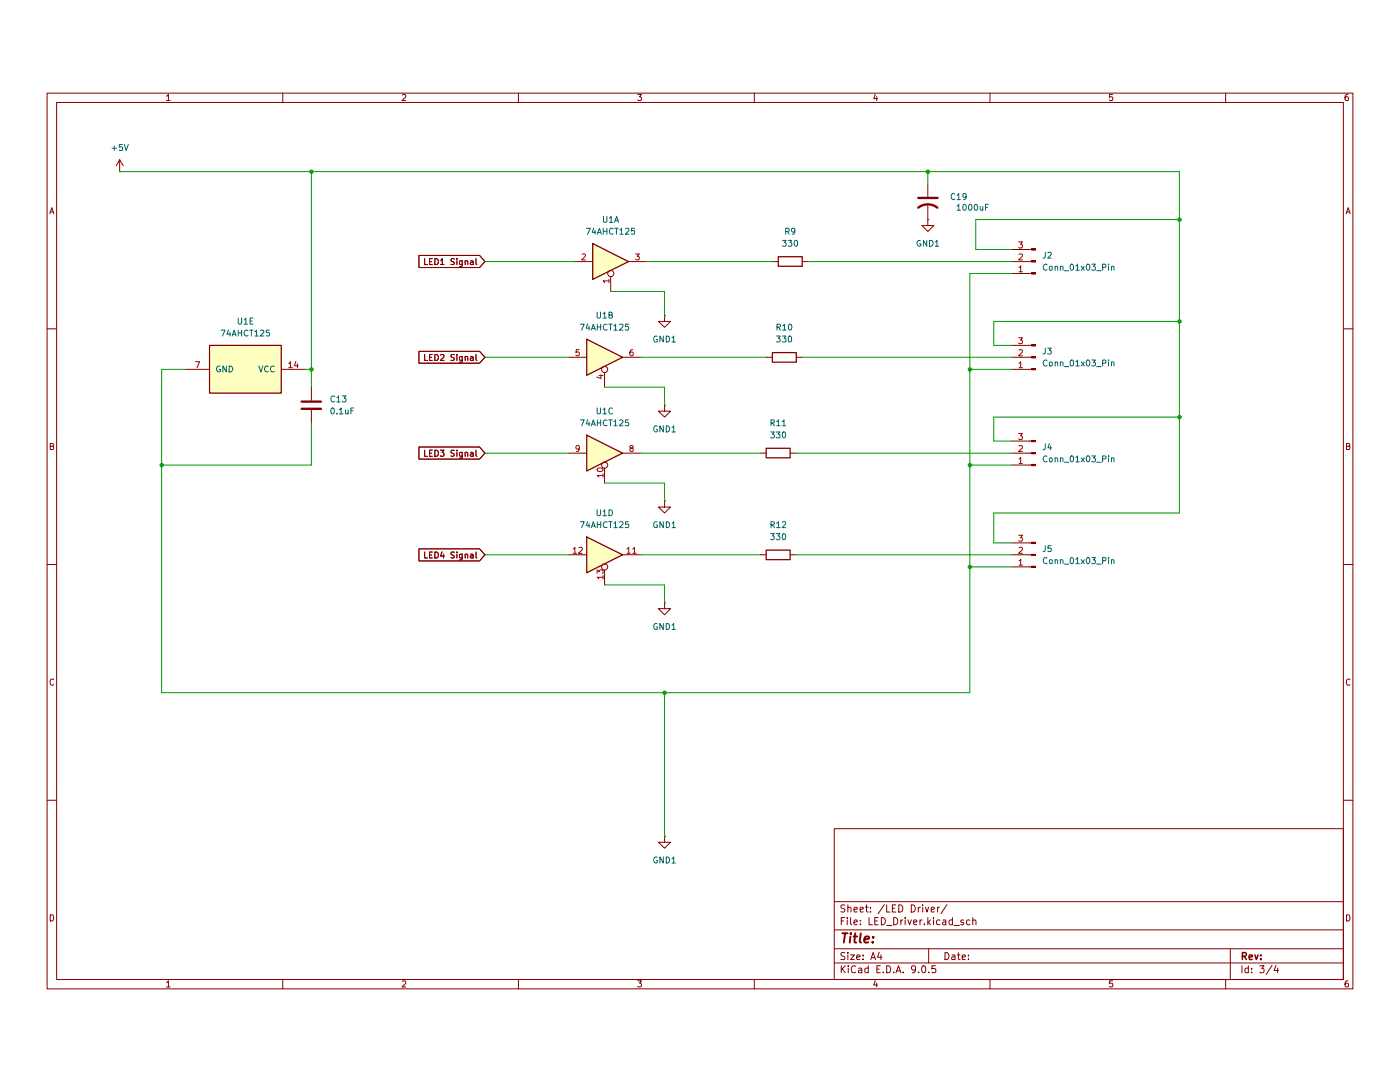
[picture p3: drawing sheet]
(kicad_sch
 (version 20250114)
 (generator "eeschema")
 (generator_version "9.0")
 (paper "A4")
 (lib_symbols
  (symbol "74xx:74AHCT125"
   (pin_names
    (offset 1.016)) (exclude_from_sim no) (in_bom yes) (on_board yes)
   (property "Reference" "U" (at 0 1.27 0) (effects (font (size 1.27 1.27))))
   (property "Value" "74AHCT125" (at 0 -1.27 0) (effects (font (size 1.27 1.27))))
   (property "Footprint" "" (at 0 0 0) (effects (font (size 1.27 1.27)) (hide yes)))
   (property "Datasheet" "https://www.ti.com/lit/ds/symlink/sn74ahct125.pdf" (at 0 0 0) (effects (font (size 1.27 1.27)) (hide yes)))
   (property "Description" "Quadruple Bus Buffer Gates With 3-State Outputs" (at 0 0 0) (effects (font (size 1.27 1.27)) (hide yes)))
   (property "ki_locked" "" (at 0 0 0) (effects (font (size 1.27 1.27))))
   (symbol "74AHCT125_1_0"
    (polyline (pts (xy -3.81 3.81) (xy -3.81 -3.81) (xy 3.81 0) (xy -3.81 3.81)) (stroke (width 0.254) (type default)) (fill (type background)))
    (pin input line (at -7.62 0 0) (length 3.81) (name "~" (effects (font (size 1.27 1.27)))) (number "2" (effects (font (size 1.27 1.27)))))
    (pin input inverted (at 0 -6.35 90) (length 4.445) (name "~" (effects (font (size 1.27 1.27)))) (number "1" (effects (font (size 1.27 1.27)))))
    (pin tri_state line (at 7.62 0 180) (length 3.81) (name "~" (effects (font (size 1.27 1.27)))) (number "3" (effects (font (size 1.27 1.27))))))
   (symbol "74AHCT125_2_0"
    (polyline (pts (xy -3.81 3.81) (xy -3.81 -3.81) (xy 3.81 0) (xy -3.81 3.81)) (stroke (width 0.254) (type default)) (fill (type background)))
    (pin input line (at -7.62 0 0) (length 3.81) (name "~" (effects (font (size 1.27 1.27)))) (number "5" (effects (font (size 1.27 1.27)))))
    (pin input inverted (at 0 -6.35 90) (length 4.445) (name "~" (effects (font (size 1.27 1.27)))) (number "4" (effects (font (size 1.27 1.27)))))
    (pin tri_state line (at 7.62 0 180) (length 3.81) (name "~" (effects (font (size 1.27 1.27)))) (number "6" (effects (font (size 1.27 1.27))))))
   (symbol "74AHCT125_3_0"
    (polyline (pts (xy -3.81 3.81) (xy -3.81 -3.81) (xy 3.81 0) (xy -3.81 3.81)) (stroke (width 0.254) (type default)) (fill (type background)))
    (pin input line (at -7.62 0 0) (length 3.81) (name "~" (effects (font (size 1.27 1.27)))) (number "9" (effects (font (size 1.27 1.27)))))
    (pin input inverted (at 0 -6.35 90) (length 4.445) (name "~" (effects (font (size 1.27 1.27)))) (number "10" (effects (font (size 1.27 1.27)))))
    (pin tri_state line (at 7.62 0 180) (length 3.81) (name "~" (effects (font (size 1.27 1.27)))) (number "8" (effects (font (size 1.27 1.27))))))
   (symbol "74AHCT125_4_0"
    (polyline (pts (xy -3.81 3.81) (xy -3.81 -3.81) (xy 3.81 0) (xy -3.81 3.81)) (stroke (width 0.254) (type default)) (fill (type background)))
    (pin input line (at -7.62 0 0) (length 3.81) (name "~" (effects (font (size 1.27 1.27)))) (number "12" (effects (font (size 1.27 1.27)))))
    (pin input inverted (at 0 -6.35 90) (length 4.445) (name "~" (effects (font (size 1.27 1.27)))) (number "13" (effects (font (size 1.27 1.27)))))
    (pin tri_state line (at 7.62 0 180) (length 3.81) (name "~" (effects (font (size 1.27 1.27)))) (number "11" (effects (font (size 1.27 1.27))))))
   (symbol "74AHCT125_5_0"
    (pin power_in line (at 0 12.7 270) (length 5.08) (name "VCC" (effects (font (size 1.27 1.27)))) (number "14" (effects (font (size 1.27 1.27)))))
    (pin power_in line (at 0 -12.7 90) (length 5.08) (name "GND" (effects (font (size 1.27 1.27)))) (number "7" (effects (font (size 1.27 1.27))))))
   (symbol "74AHCT125_5_1"
    (rectangle (start -5.08 7.62) (end 5.08 -7.62) (stroke (width 0.254) (type default)) (fill (type background))))
   (embedded_fonts no))
  (symbol "Connector:Conn_01x03_Pin"
   (pin_names
    (offset 1.016) (hide yes)) (exclude_from_sim no) (in_bom yes) (on_board yes)
   (property "Reference" "J" (at 0 5.08 0) (effects (font (size 1.27 1.27))))
   (property "Value" "Conn_01x03_Pin" (at 0 -5.08 0) (effects (font (size 1.27 1.27))))
   (property "Footprint" "" (at 0 0 0) (effects (font (size 1.27 1.27)) (hide yes)))
   (property "Datasheet" "~" (at 0 0 0) (effects (font (size 1.27 1.27)) (hide yes)))
   (property "Description" "Generic connector, single row, 01x03, script generated" (at 0 0 0) (effects (font (size 1.27 1.27)) (hide yes)))
   (property "ki_locked" "" (at 0 0 0) (effects (font (size 1.27 1.27))))
   (symbol "Conn_01x03_Pin_1_1"
    (rectangle (start 0.8636 2.667) (end 0 2.413) (stroke (width 0.1524) (type default)) (fill (type outline)))
    (rectangle (start 0.8636 0.127) (end 0 -0.127) (stroke (width 0.1524) (type default)) (fill (type outline)))
    (rectangle (start 0.8636 -2.413) (end 0 -2.667) (stroke (width 0.1524) (type default)) (fill (type outline)))
    (polyline (pts (xy 1.27 2.54) (xy 0.8636 2.54)) (stroke (width 0.1524) (type default)) (fill (type none)))
    (polyline (pts (xy 1.27 0) (xy 0.8636 0)) (stroke (width 0.1524) (type default)) (fill (type none)))
    (polyline (pts (xy 1.27 -2.54) (xy 0.8636 -2.54)) (stroke (width 0.1524) (type default)) (fill (type none)))
    (pin passive line (at 5.08 2.54 180) (length 3.81) (name "Pin_1" (effects (font (size 1.27 1.27)))) (number "1" (effects (font (size 1.27 1.27)))))
    (pin passive line (at 5.08 0 180) (length 3.81) (name "Pin_2" (effects (font (size 1.27 1.27)))) (number "2" (effects (font (size 1.27 1.27)))))
    (pin passive line (at 5.08 -2.54 180) (length 3.81) (name "Pin_3" (effects (font (size 1.27 1.27)))) (number "3" (effects (font (size 1.27 1.27))))))
   (embedded_fonts no))
  (symbol "Device:C"
   (pin_numbers (hide yes))
   (pin_names
    (offset 0.254)) (exclude_from_sim no) (in_bom yes) (on_board yes)
   (property "Reference" "C" (at 0.635 2.54 0) (effects (font (size 1.27 1.27)) (justify left)))
   (property "Value" "C" (at 0.635 -2.54 0) (effects (font (size 1.27 1.27)) (justify left)))
   (property "Footprint" "" (at 0.9652 -3.81 0) (effects (font (size 1.27 1.27)) (hide yes)))
   (property "Datasheet" "~" (at 0 0 0) (effects (font (size 1.27 1.27)) (hide yes)))
   (property "Description" "Unpolarized capacitor" (at 0 0 0) (effects (font (size 1.27 1.27)) (hide yes)))
   (symbol "C_0_1"
    (polyline (pts (xy -2.032 0.762) (xy 2.032 0.762)) (stroke (width 0.508) (type default)) (fill (type none)))
    (polyline (pts (xy -2.032 -0.762) (xy 2.032 -0.762)) (stroke (width 0.508) (type default)) (fill (type none))))
   (symbol "C_1_1"
    (pin passive line (at 0 3.81 270) (length 2.794) (name "~" (effects (font (size 1.27 1.27)))) (number "1" (effects (font (size 1.27 1.27)))))
    (pin passive line (at 0 -3.81 90) (length 2.794) (name "~" (effects (font (size 1.27 1.27)))) (number "2" (effects (font (size 1.27 1.27))))))
   (embedded_fonts no))
  (symbol "Device:C_US"
   (pin_numbers (hide yes))
   (pin_names
    (offset 0.254) (hide yes)) (exclude_from_sim no) (in_bom yes) (on_board yes)
   (property "Reference" "C" (at 0.635 2.54 0) (effects (font (size 1.27 1.27)) (justify left)))
   (property "Value" "C_US" (at 0.635 -2.54 0) (effects (font (size 1.27 1.27)) (justify left)))
   (property "Footprint" "" (at 0 0 0) (effects (font (size 1.27 1.27)) (hide yes)))
   (property "Datasheet" "" (at 0 0 0) (effects (font (size 1.27 1.27)) (hide yes)))
   (property "Description" "capacitor, US symbol" (at 0 0 0) (effects (font (size 1.27 1.27)) (hide yes)))
   (symbol "C_US_0_1"
    (polyline (pts (xy -2.032 0.762) (xy 2.032 0.762)) (stroke (width 0.508) (type default)) (fill (type none)))
    (arc (start -2.032 -1.27) (mid 0 -0.5572) (end 2.032 -1.27) (stroke (width 0.508) (type default)) (fill (type none))))
   (symbol "C_US_1_1"
    (pin passive line (at 0 3.81 270) (length 2.794) (name "~" (effects (font (size 1.27 1.27)))) (number "1" (effects (font (size 1.27 1.27)))))
    (pin passive line (at 0 -3.81 90) (length 3.302) (name "~" (effects (font (size 1.27 1.27)))) (number "2" (effects (font (size 1.27 1.27))))))
   (embedded_fonts no))
  (symbol "Device:R"
   (pin_numbers (hide yes))
   (pin_names
    (offset 0)) (exclude_from_sim no) (in_bom yes) (on_board yes)
   (property "Reference" "R" (at 2.032 0 90) (effects (font (size 1.27 1.27))))
   (property "Value" "R" (at 0 0 90) (effects (font (size 1.27 1.27))))
   (property "Footprint" "" (at -1.778 0 90) (effects (font (size 1.27 1.27)) (hide yes)))
   (property "Datasheet" "~" (at 0 0 0) (effects (font (size 1.27 1.27)) (hide yes)))
   (property "Description" "Resistor" (at 0 0 0) (effects (font (size 1.27 1.27)) (hide yes)))
   (symbol "R_0_1"
    (rectangle (start -1.016 -2.54) (end 1.016 2.54) (stroke (width 0.254) (type default)) (fill (type none))))
   (symbol "R_1_1"
    (pin passive line (at 0 3.81 270) (length 1.27) (name "~" (effects (font (size 1.27 1.27)))) (number "1" (effects (font (size 1.27 1.27)))))
    (pin passive line (at 0 -3.81 90) (length 1.27) (name "~" (effects (font (size 1.27 1.27)))) (number "2" (effects (font (size 1.27 1.27))))))
   (embedded_fonts no))
  (symbol "power:+5V"
   (power)
   (pin_numbers (hide yes))
   (pin_names
    (offset 0) (hide yes)) (exclude_from_sim no) (in_bom yes) (on_board yes)
   (property "Reference" "#PWR" (at 0 -3.81 0) (effects (font (size 1.27 1.27)) (hide yes)))
   (property "Value" "+5V" (at 0 3.556 0) (effects (font (size 1.27 1.27))))
   (property "Footprint" "" (at 0 0 0) (effects (font (size 1.27 1.27)) (hide yes)))
   (property "Datasheet" "" (at 0 0 0) (effects (font (size 1.27 1.27)) (hide yes)))
   (property "Description" "Power symbol creates a global label with name \"+5V\"" (at 0 0 0) (effects (font (size 1.27 1.27)) (hide yes)))
   (symbol "+5V_0_1"
    (polyline (pts (xy -0.762 1.27) (xy 0 2.54)) (stroke (width 0) (type default)) (fill (type none)))
    (polyline (pts (xy 0 2.54) (xy 0.762 1.27)) (stroke (width 0) (type default)) (fill (type none)))
    (polyline (pts (xy 0 0) (xy 0 2.54)) (stroke (width 0) (type default)) (fill (type none))))
   (symbol "+5V_1_1"
    (pin power_in line (at 0 0 90) (length 0) (name "~" (effects (font (size 1.27 1.27)))) (number "1" (effects (font (size 1.27 1.27))))))
   (embedded_fonts no))
  (symbol "power:GND1"
   (power)
   (pin_numbers (hide yes))
   (pin_names
    (offset 0) (hide yes)) (exclude_from_sim no) (in_bom yes) (on_board yes)
   (property "Reference" "#PWR" (at 0 -6.35 0) (effects (font (size 1.27 1.27)) (hide yes)))
   (property "Value" "GND1" (at 0 -3.81 0) (effects (font (size 1.27 1.27))))
   (property "Footprint" "" (at 0 0 0) (effects (font (size 1.27 1.27)) (hide yes)))
   (property "Datasheet" "" (at 0 0 0) (effects (font (size 1.27 1.27)) (hide yes)))
   (property "Description" "Power symbol creates a global label with name \"GND1\" , ground" (at 0 0 0) (effects (font (size 1.27 1.27)) (hide yes)))
   (symbol "GND1_0_1"
    (polyline (pts (xy 0 0) (xy 0 -1.27) (xy 1.27 -1.27) (xy 0 -2.54) (xy -1.27 -1.27) (xy 0 -1.27)) (stroke (width 0) (type default)) (fill (type none))))
   (symbol "GND1_1_1"
    (pin power_in line (at 0 0 270) (length 0) (name "~" (effects (font (size 1.27 1.27)))) (number "1" (effects (font (size 1.27 1.27))))))
   (embedded_fonts no)))
 (junction
  (at 205.74 110.49)
  (diameter 0)
  (color 0 0 0 0))
 (junction
  (at 196.85 26.67)
  (diameter 0)
  (color 0 0 0 0))
 (junction
  (at 205.74 68.58)
  (diameter 0)
  (color 0 0 0 0))
 (junction
  (at 140.97 137.16)
  (diameter 0)
  (color 0 0 0 0))
 (junction
  (at 66.04 26.67)
  (diameter 0)
  (color 0 0 0 0))
 (junction
  (at 250.19 58.42)
  (diameter 0)
  (color 0 0 0 0))
 (junction
  (at 205.74 88.9)
  (diameter 0)
  (color 0 0 0 0))
 (junction
  (at 34.29 88.9)
  (diameter 0)
  (color 0 0 0 0))
 (junction
  (at 250.19 36.83)
  (diameter 0)
  (color 0 0 0 0))
 (junction
  (at 66.04 68.58)
  (diameter 0)
  (color 0 0 0 0))
 (junction
  (at 250.19 78.74)
  (diameter 0)
  (color 0 0 0 0))
 (wire
  (pts (xy 205.74 110.49) (xy 205.74 137.16))
  (stroke (width 0) (type default)))
 (wire
  (pts (xy 128.27 92.71) (xy 140.97 92.71))
  (stroke (width 0) (type default)))
 (wire
  (pts (xy 66.04 68.58) (xy 66.04 72.39))
  (stroke (width 0) (type default)))
 (wire
  (pts (xy 140.97 114.3) (xy 140.97 118.11))
  (stroke (width 0) (type default)))
 (wire
  (pts (xy 196.85 26.67) (xy 196.85 29.21))
  (stroke (width 0) (type default)))
 (wire
  (pts (xy 140.97 72.39) (xy 140.97 76.2))
  (stroke (width 0) (type default)))
 (wire
  (pts (xy 120.65 86.36) (xy 102.87 86.36))
  (stroke (width 0) (type default)))
 (wire
  (pts (xy 140.97 137.16) (xy 205.74 137.16))
  (stroke (width 0) (type default)))
 (wire
  (pts (xy 34.29 68.58) (xy 39.37 68.58))
  (stroke (width 0) (type default)))
 (wire
  (pts (xy 214.63 110.49) (xy 205.74 110.49))
  (stroke (width 0) (type default)))
 (wire
  (pts (xy 102.87 45.72) (xy 121.92 45.72))
  (stroke (width 0) (type default)))
 (wire
  (pts (xy 250.19 26.67) (xy 250.19 36.83))
  (stroke (width 0) (type default)))
 (wire
  (pts (xy 207.01 36.83) (xy 250.19 36.83))
  (stroke (width 0) (type default)))
 (wire
  (pts (xy 205.74 68.58) (xy 205.74 88.9))
  (stroke (width 0) (type default)))
 (wire
  (pts (xy 214.63 63.5) (xy 210.82 63.5))
  (stroke (width 0) (type default)))
 (wire
  (pts (xy 207.01 43.18) (xy 207.01 36.83))
  (stroke (width 0) (type default)))
 (wire
  (pts (xy 66.04 26.67) (xy 66.04 68.58))
  (stroke (width 0) (type default)))
 (wire
  (pts (xy 210.82 99.06) (xy 250.19 99.06))
  (stroke (width 0) (type default)))
 (wire
  (pts (xy 210.82 63.5) (xy 210.82 58.42))
  (stroke (width 0) (type default)))
 (wire
  (pts (xy 250.19 58.42) (xy 250.19 36.83))
  (stroke (width 0) (type default)))
 (wire
  (pts (xy 140.97 92.71) (xy 140.97 96.52))
  (stroke (width 0) (type default)))
 (wire
  (pts (xy 66.04 26.67) (xy 25.4 26.67))
  (stroke (width 0) (type default)))
 (wire
  (pts (xy 128.27 114.3) (xy 140.97 114.3))
  (stroke (width 0) (type default)))
 (wire
  (pts (xy 250.19 58.42) (xy 250.19 78.74))
  (stroke (width 0) (type default)))
 (wire
  (pts (xy 66.04 26.67) (xy 196.85 26.67))
  (stroke (width 0) (type default)))
 (wire
  (pts (xy 128.27 72.39) (xy 140.97 72.39))
  (stroke (width 0) (type default)))
 (wire
  (pts (xy 66.04 80.01) (xy 66.04 88.9))
  (stroke (width 0) (type default)))
 (wire
  (pts (xy 34.29 68.58) (xy 34.29 88.9))
  (stroke (width 0) (type default)))
 (wire
  (pts (xy 210.82 105.41) (xy 210.82 99.06))
  (stroke (width 0) (type default)))
 (wire
  (pts (xy 250.19 99.06) (xy 250.19 78.74))
  (stroke (width 0) (type default)))
 (wire
  (pts (xy 64.77 68.58) (xy 66.04 68.58))
  (stroke (width 0) (type default)))
 (wire
  (pts (xy 210.82 58.42) (xy 250.19 58.42))
  (stroke (width 0) (type default)))
 (wire
  (pts (xy 102.87 66.04) (xy 120.65 66.04))
  (stroke (width 0) (type default)))
 (wire
  (pts (xy 196.85 26.67) (xy 250.19 26.67))
  (stroke (width 0) (type default)))
 (wire
  (pts (xy 135.89 86.36) (xy 161.29 86.36))
  (stroke (width 0) (type default)))
 (wire
  (pts (xy 102.87 107.95) (xy 120.65 107.95))
  (stroke (width 0) (type default)))
 (wire
  (pts (xy 170.18 66.04) (xy 214.63 66.04))
  (stroke (width 0) (type default)))
 (wire
  (pts (xy 205.74 88.9) (xy 205.74 110.49))
  (stroke (width 0) (type default)))
 (wire
  (pts (xy 210.82 78.74) (xy 250.19 78.74))
  (stroke (width 0) (type default)))
 (wire
  (pts (xy 140.97 52.07) (xy 140.97 57.15))
  (stroke (width 0) (type default)))
 (wire
  (pts (xy 140.97 137.16) (xy 34.29 137.16))
  (stroke (width 0) (type default)))
 (wire
  (pts (xy 135.89 66.04) (xy 162.56 66.04))
  (stroke (width 0) (type default)))
 (wire
  (pts (xy 214.63 105.41) (xy 210.82 105.41))
  (stroke (width 0) (type default)))
 (wire
  (pts (xy 205.74 48.26) (xy 205.74 68.58))
  (stroke (width 0) (type default)))
 (wire
  (pts (xy 66.04 88.9) (xy 34.29 88.9))
  (stroke (width 0) (type default)))
 (wire
  (pts (xy 135.89 107.95) (xy 161.29 107.95))
  (stroke (width 0) (type default)))
 (wire
  (pts (xy 34.29 88.9) (xy 34.29 137.16))
  (stroke (width 0) (type default)))
 (wire
  (pts (xy 214.63 83.82) (xy 210.82 83.82))
  (stroke (width 0) (type default)))
 (wire
  (pts (xy 168.91 86.36) (xy 214.63 86.36))
  (stroke (width 0) (type default)))
 (wire
  (pts (xy 214.63 43.18) (xy 207.01 43.18))
  (stroke (width 0) (type default)))
 (wire
  (pts (xy 137.16 45.72) (xy 163.83 45.72))
  (stroke (width 0) (type default)))
 (wire
  (pts (xy 171.45 45.72) (xy 214.63 45.72))
  (stroke (width 0) (type default)))
 (wire
  (pts (xy 214.63 88.9) (xy 205.74 88.9))
  (stroke (width 0) (type default)))
 (wire
  (pts (xy 168.91 107.95) (xy 214.63 107.95))
  (stroke (width 0) (type default)))
 (wire
  (pts (xy 214.63 48.26) (xy 205.74 48.26))
  (stroke (width 0) (type default)))
 (wire
  (pts (xy 129.54 52.07) (xy 140.97 52.07))
  (stroke (width 0) (type default)))
 (wire
  (pts (xy 210.82 83.82) (xy 210.82 78.74))
  (stroke (width 0) (type default)))
 (wire
  (pts (xy 214.63 68.58) (xy 205.74 68.58))
  (stroke (width 0) (type default)))
 (wire
  (pts (xy 140.97 137.16) (xy 140.97 167.64))
  (stroke (width 0) (type default)))
 (global_label "LED1 Signal"
  (shape input)
  (at 102.87 45.72 180)
  (fields_autoplaced yes)
  (effects (font (size 1.27 1.27)) (justify right))
  (property "Intersheetrefs" "${INTERSHEET_REFS}" (at 88.3341 45.72 0) (effects (font (size 1.27 1.27)) (justify right) (hide yes))))
 (global_label "LED3 Signal"
  (shape input)
  (at 102.87 86.36 180)
  (fields_autoplaced yes)
  (effects (font (size 1.27 1.27)) (justify right))
  (property "Intersheetrefs" "${INTERSHEET_REFS}" (at 88.3341 86.36 0) (effects (font (size 1.27 1.27)) (justify right) (hide yes))))
 (global_label "LED2 Signal"
  (shape input)
  (at 102.87 66.04 180)
  (fields_autoplaced yes)
  (effects (font (size 1.27 1.27)) (justify right))
  (property "Intersheetrefs" "${INTERSHEET_REFS}" (at 88.3341 66.04 0) (effects (font (size 1.27 1.27)) (justify right) (hide yes))))
 (global_label "LED4 Signal"
  (shape input)
  (at 102.87 107.95 180)
  (fields_autoplaced yes)
  (effects (font (size 1.27 1.27)) (justify right))
  (property "Intersheetrefs" "${INTERSHEET_REFS}" (at 88.3341 107.95 0) (effects (font (size 1.27 1.27)) (justify right) (hide yes))))
 (symbol
  (lib_id "74xx:74AHCT125")
  (at 129.54 45.72 0)
  (unit 1)
  (exclude_from_sim no)
  (in_bom yes)
  (on_board yes)
  (dnp no)
  (fields_autoplaced yes)
  (property "Reference" "U1" (at 129.54 36.83 0) (effects (font (size 1.27 1.27))))
  (property "Value" "74AHCT125" (at 129.54 39.37 0) (effects (font (size 1.27 1.27))))
  (property "Footprint" "Package_SO:SOIC-14_3.9x8.7mm_P1.27mm" (at 129.54 45.72 0) (effects (font (size 1.27 1.27)) (hide yes)))
  (property "Datasheet" "https://www.ti.com/lit/ds/symlink/sn74ahct125.pdf" (at 129.54 45.72 0) (effects (font (size 1.27 1.27)) (hide yes)))
  (property "Description" "Quadruple Bus Buffer Gates With 3-State Outputs" (at 129.54 45.72 0) (effects (font (size 1.27 1.27)) (hide yes)))
  (property "LCSC" "C2675672" (at 129.54 45.72 0) (effects (font (size 1.27 1.27)) (hide yes)))
  (property "MP" "SN74AHCT125NSR" (at 129.54 45.72 0) (effects (font (size 1.27 1.27)) (hide yes)))
  (pin "5")
  (pin "4")
  (pin "2")
  (pin "1")
  (pin "3")
  (pin "8")
  (pin "9")
  (pin "7")
  (pin "12")
  (pin "6")
  (pin "10")
  (pin "13")
  (pin "11")
  (pin "14"))
 (symbol
  (lib_id "power:GND1")
  (at 140.97 118.11 0)
  (unit 1)
  (exclude_from_sim no)
  (in_bom yes)
  (on_board yes)
  (dnp no)
  (fields_autoplaced yes)
  (property "Reference" "#PWR012" (at 140.97 124.46 0) (effects (font (size 1.27 1.27)) (hide yes)))
  (property "Value" "GND1" (at 140.97 123.19 0) (effects (font (size 1.27 1.27))))
  (property "Footprint" "" (at 140.97 118.11 0) (effects (font (size 1.27 1.27)) (hide yes)))
  (property "Datasheet" "" (at 140.97 118.11 0) (effects (font (size 1.27 1.27)) (hide yes)))
  (property "Description" "Power symbol creates a global label with name \"GND1\" , ground" (at 140.97 118.11 0) (effects (font (size 1.27 1.27)) (hide yes)))
  (pin "1"))
 (symbol
  (lib_id "Connector:Conn_01x03_Pin")
  (at 219.71 66.04 180)
  (unit 1)
  (exclude_from_sim no)
  (in_bom yes)
  (on_board yes)
  (dnp no)
  (fields_autoplaced yes)
  (property "Reference" "J3" (at 220.98 64.7699 0) (effects (font (size 1.27 1.27)) (justify right)))
  (property "Value" "Conn_01x03_Pin" (at 220.98 67.3099 0) (effects (font (size 1.27 1.27)) (justify right)))
  (property "Footprint" "Connector_JST:JST_XH_B3B-XH-AM_1x03_P2.50mm_Vertical" (at 219.71 66.04 0) (effects (font (size 1.27 1.27)) (hide yes)))
  (property "Datasheet" "~" (at 219.71 66.04 0) (effects (font (size 1.27 1.27)) (hide yes)))
  (property "Description" "Generic connector, single row, 01x03, script generated" (at 219.71 66.04 0) (effects (font (size 1.27 1.27)) (hide yes)))
  (property "LCSC" "" (at 219.71 66.04 0) (effects (font (size 1.27 1.27)) (hide yes)))
  (pin "2")
  (pin "1")
  (pin "3"))
 (symbol
  (lib_id "Device:R")
  (at 166.37 66.04 270)
  (unit 1)
  (exclude_from_sim no)
  (in_bom yes)
  (on_board yes)
  (dnp no)
  (fields_autoplaced yes)
  (property "Reference" "R10" (at 166.37 59.69 90) (effects (font (size 1.27 1.27))))
  (property "Value" "330" (at 166.37 62.23 90) (effects (font (size 1.27 1.27))))
  (property "Footprint" "Resistor_SMD:R_1206_3216Metric_Pad1.30x1.75mm_HandSolder" (at 166.37 64.262 90) (effects (font (size 1.27 1.27)) (hide yes)))
  (property "Datasheet" "~" (at 166.37 66.04 0) (effects (font (size 1.27 1.27)) (hide yes)))
  (property "Description" "Resistor" (at 166.37 66.04 0) (effects (font (size 1.27 1.27)) (hide yes)))
  (property "LCSC" "" (at 166.37 66.04 90) (effects (font (size 1.27 1.27)) (hide yes)))
  (pin "1")
  (pin "2"))
 (symbol
  (lib_id "74xx:74AHCT125")
  (at 52.07 68.58 270)
  (unit 5)
  (exclude_from_sim no)
  (in_bom yes)
  (on_board yes)
  (dnp no)
  (fields_autoplaced yes)
  (property "Reference" "U1" (at 52.07 58.42 90) (effects (font (size 1.27 1.27))))
  (property "Value" "74AHCT125" (at 52.07 60.96 90) (effects (font (size 1.27 1.27))))
  (property "Footprint" "Package_SO:SOIC-14_3.9x8.7mm_P1.27mm" (at 52.07 68.58 0) (effects (font (size 1.27 1.27)) (hide yes)))
  (property "Datasheet" "https://www.ti.com/lit/ds/symlink/sn74ahct125.pdf" (at 52.07 68.58 0) (effects (font (size 1.27 1.27)) (hide yes)))
  (property "Description" "Quadruple Bus Buffer Gates With 3-State Outputs" (at 52.07 68.58 0) (effects (font (size 1.27 1.27)) (hide yes)))
  (property "LCSC" "C2675672" (at 52.07 68.58 90) (effects (font (size 1.27 1.27)) (hide yes)))
  (property "MP" "SN74AHCT125NSR" (at 52.07 68.58 90) (effects (font (size 1.27 1.27)) (hide yes)))
  (pin "5")
  (pin "4")
  (pin "2")
  (pin "1")
  (pin "3")
  (pin "8")
  (pin "9")
  (pin "7")
  (pin "12")
  (pin "6")
  (pin "10")
  (pin "13")
  (pin "11")
  (pin "14"))
 (symbol
  (lib_id "Connector:Conn_01x03_Pin")
  (at 219.71 86.36 180)
  (unit 1)
  (exclude_from_sim no)
  (in_bom yes)
  (on_board yes)
  (dnp no)
  (fields_autoplaced yes)
  (property "Reference" "J4" (at 220.98 85.0899 0) (effects (font (size 1.27 1.27)) (justify right)))
  (property "Value" "Conn_01x03_Pin" (at 220.98 87.6299 0) (effects (font (size 1.27 1.27)) (justify right)))
  (property "Footprint" "Connector_JST:JST_XH_B3B-XH-AM_1x03_P2.50mm_Vertical" (at 219.71 86.36 0) (effects (font (size 1.27 1.27)) (hide yes)))
  (property "Datasheet" "~" (at 219.71 86.36 0) (effects (font (size 1.27 1.27)) (hide yes)))
  (property "Description" "Generic connector, single row, 01x03, script generated" (at 219.71 86.36 0) (effects (font (size 1.27 1.27)) (hide yes)))
  (property "LCSC" "" (at 219.71 86.36 0) (effects (font (size 1.27 1.27)) (hide yes)))
  (pin "2")
  (pin "1")
  (pin "3"))
 (symbol
  (lib_id "Connector:Conn_01x03_Pin")
  (at 219.71 45.72 180)
  (unit 1)
  (exclude_from_sim no)
  (in_bom yes)
  (on_board yes)
  (dnp no)
  (fields_autoplaced yes)
  (property "Reference" "J2" (at 220.98 44.4499 0) (effects (font (size 1.27 1.27)) (justify right)))
  (property "Value" "Conn_01x03_Pin" (at 220.98 46.9899 0) (effects (font (size 1.27 1.27)) (justify right)))
  (property "Footprint" "Connector_JST:JST_XH_B3B-XH-AM_1x03_P2.50mm_Vertical" (at 219.71 45.72 0) (effects (font (size 1.27 1.27)) (hide yes)))
  (property "Datasheet" "~" (at 219.71 45.72 0) (effects (font (size 1.27 1.27)) (hide yes)))
  (property "Description" "Generic connector, single row, 01x03, script generated" (at 219.71 45.72 0) (effects (font (size 1.27 1.27)) (hide yes)))
  (property "LCSC" "" (at 219.71 45.72 0) (effects (font (size 1.27 1.27)) (hide yes)))
  (pin "2")
  (pin "1")
  (pin "3"))
 (symbol
  (lib_id "power:+5V")
  (at 25.4 26.67 0)
  (unit 1)
  (exclude_from_sim no)
  (in_bom yes)
  (on_board yes)
  (dnp no)
  (fields_autoplaced yes)
  (property "Reference" "#PWR018" (at 25.4 30.48 0) (effects (font (size 1.27 1.27)) (hide yes)))
  (property "Value" "+5V" (at 25.4 21.59 0) (effects (font (size 1.27 1.27))))
  (property "Footprint" "" (at 25.4 26.67 0) (effects (font (size 1.27 1.27)) (hide yes)))
  (property "Datasheet" "" (at 25.4 26.67 0) (effects (font (size 1.27 1.27)) (hide yes)))
  (property "Description" "Power symbol creates a global label with name \"+5V\"" (at 25.4 26.67 0) (effects (font (size 1.27 1.27)) (hide yes)))
  (pin "1"))
 (symbol
  (lib_id "74xx:74AHCT125")
  (at 128.27 86.36 0)
  (unit 3)
  (exclude_from_sim no)
  (in_bom yes)
  (on_board yes)
  (dnp no)
  (fields_autoplaced yes)
  (property "Reference" "U1" (at 128.27 77.47 0) (effects (font (size 1.27 1.27))))
  (property "Value" "74AHCT125" (at 128.27 80.01 0) (effects (font (size 1.27 1.27))))
  (property "Footprint" "Package_SO:SOIC-14_3.9x8.7mm_P1.27mm" (at 128.27 86.36 0) (effects (font (size 1.27 1.27)) (hide yes)))
  (property "Datasheet" "https://www.ti.com/lit/ds/symlink/sn74ahct125.pdf" (at 128.27 86.36 0) (effects (font (size 1.27 1.27)) (hide yes)))
  (property "Description" "Quadruple Bus Buffer Gates With 3-State Outputs" (at 128.27 86.36 0) (effects (font (size 1.27 1.27)) (hide yes)))
  (property "LCSC" "C2675672" (at 128.27 86.36 0) (effects (font (size 1.27 1.27)) (hide yes)))
  (property "MP" "SN74AHCT125NSR" (at 128.27 86.36 0) (effects (font (size 1.27 1.27)) (hide yes)))
  (pin "5")
  (pin "4")
  (pin "2")
  (pin "1")
  (pin "3")
  (pin "8")
  (pin "9")
  (pin "7")
  (pin "12")
  (pin "6")
  (pin "10")
  (pin "13")
  (pin "11")
  (pin "14"))
 (symbol
  (lib_id "Device:R")
  (at 167.64 45.72 270)
  (unit 1)
  (exclude_from_sim no)
  (in_bom yes)
  (on_board yes)
  (dnp no)
  (fields_autoplaced yes)
  (property "Reference" "R9" (at 167.64 39.37 90) (effects (font (size 1.27 1.27))))
  (property "Value" "330" (at 167.64 41.91 90) (effects (font (size 1.27 1.27))))
  (property "Footprint" "Resistor_SMD:R_1206_3216Metric_Pad1.30x1.75mm_HandSolder" (at 167.64 43.942 90) (effects (font (size 1.27 1.27)) (hide yes)))
  (property "Datasheet" "~" (at 167.64 45.72 0) (effects (font (size 1.27 1.27)) (hide yes)))
  (property "Description" "Resistor" (at 167.64 45.72 0) (effects (font (size 1.27 1.27)) (hide yes)))
  (property "LCSC" "" (at 167.64 45.72 90) (effects (font (size 1.27 1.27)) (hide yes)))
  (pin "1")
  (pin "2"))
 (symbol
  (lib_id "Device:R")
  (at 165.1 107.95 270)
  (unit 1)
  (exclude_from_sim no)
  (in_bom yes)
  (on_board yes)
  (dnp no)
  (fields_autoplaced yes)
  (property "Reference" "R12" (at 165.1 101.6 90) (effects (font (size 1.27 1.27))))
  (property "Value" "330" (at 165.1 104.14 90) (effects (font (size 1.27 1.27))))
  (property "Footprint" "Resistor_SMD:R_1206_3216Metric_Pad1.30x1.75mm_HandSolder" (at 165.1 106.172 90) (effects (font (size 1.27 1.27)) (hide yes)))
  (property "Datasheet" "~" (at 165.1 107.95 0) (effects (font (size 1.27 1.27)) (hide yes)))
  (property "Description" "Resistor" (at 165.1 107.95 0) (effects (font (size 1.27 1.27)) (hide yes)))
  (property "LCSC" "" (at 165.1 107.95 90) (effects (font (size 1.27 1.27)) (hide yes)))
  (pin "1")
  (pin "2"))
 (symbol
  (lib_id "power:GND1")
  (at 140.97 76.2 0)
  (unit 1)
  (exclude_from_sim no)
  (in_bom yes)
  (on_board yes)
  (dnp no)
  (fields_autoplaced yes)
  (property "Reference" "#PWR010" (at 140.97 82.55 0) (effects (font (size 1.27 1.27)) (hide yes)))
  (property "Value" "GND1" (at 140.97 81.28 0) (effects (font (size 1.27 1.27))))
  (property "Footprint" "" (at 140.97 76.2 0) (effects (font (size 1.27 1.27)) (hide yes)))
  (property "Datasheet" "" (at 140.97 76.2 0) (effects (font (size 1.27 1.27)) (hide yes)))
  (property "Description" "Power symbol creates a global label with name \"GND1\" , ground" (at 140.97 76.2 0) (effects (font (size 1.27 1.27)) (hide yes)))
  (pin "1"))
 (symbol
  (lib_id "power:GND1")
  (at 140.97 96.52 0)
  (unit 1)
  (exclude_from_sim no)
  (in_bom yes)
  (on_board yes)
  (dnp no)
  (fields_autoplaced yes)
  (property "Reference" "#PWR011" (at 140.97 102.87 0) (effects (font (size 1.27 1.27)) (hide yes)))
  (property "Value" "GND1" (at 140.97 101.6 0) (effects (font (size 1.27 1.27))))
  (property "Footprint" "" (at 140.97 96.52 0) (effects (font (size 1.27 1.27)) (hide yes)))
  (property "Datasheet" "" (at 140.97 96.52 0) (effects (font (size 1.27 1.27)) (hide yes)))
  (property "Description" "Power symbol creates a global label with name \"GND1\" , ground" (at 140.97 96.52 0) (effects (font (size 1.27 1.27)) (hide yes)))
  (pin "1"))
 (symbol
  (lib_id "Device:C_US")
  (at 196.85 33.02 0)
  (unit 1)
  (exclude_from_sim no)
  (in_bom yes)
  (on_board yes)
  (dnp no)
  (property "Reference" "C19" (at 201.422 32.004 0) (effects (font (size 1.27 1.27)) (justify left)))
  (property "Value" "1000uF" (at 202.692 34.29 0) (effects (font (size 1.27 1.27)) (justify left)))
  (property "Footprint" "Capacitor_SMD:CP_Elec_10x10" (at 196.85 33.02 0) (effects (font (size 1.27 1.27)) (hide yes)))
  (property "Datasheet" "" (at 196.85 33.02 0) (effects (font (size 1.27 1.27)) (hide yes)))
  (property "Description" "capacitor, US symbol" (at 196.85 33.02 0) (effects (font (size 1.27 1.27)) (hide yes)))
  (property "LCSC" "" (at 196.85 33.02 0) (effects (font (size 1.27 1.27)) (hide yes)))
  (pin "1")
  (pin "2"))
 (symbol
  (lib_id "power:GND1")
  (at 196.85 36.83 0)
  (unit 1)
  (exclude_from_sim no)
  (in_bom yes)
  (on_board yes)
  (dnp no)
  (fields_autoplaced yes)
  (property "Reference" "#PWR016" (at 196.85 43.18 0) (effects (font (size 1.27 1.27)) (hide yes)))
  (property "Value" "GND1" (at 196.85 41.91 0) (effects (font (size 1.27 1.27))))
  (property "Footprint" "" (at 196.85 36.83 0) (effects (font (size 1.27 1.27)) (hide yes)))
  (property "Datasheet" "" (at 196.85 36.83 0) (effects (font (size 1.27 1.27)) (hide yes)))
  (property "Description" "Power symbol creates a global label with name \"GND1\" , ground" (at 196.85 36.83 0) (effects (font (size 1.27 1.27)) (hide yes)))
  (pin "1"))
 (symbol
  (lib_id "74xx:74AHCT125")
  (at 128.27 107.95 0)
  (unit 4)
  (exclude_from_sim no)
  (in_bom yes)
  (on_board yes)
  (dnp no)
  (fields_autoplaced yes)
  (property "Reference" "U1" (at 128.27 99.06 0) (effects (font (size 1.27 1.27))))
  (property "Value" "74AHCT125" (at 128.27 101.6 0) (effects (font (size 1.27 1.27))))
  (property "Footprint" "Package_SO:SOIC-14_3.9x8.7mm_P1.27mm" (at 128.27 107.95 0) (effects (font (size 1.27 1.27)) (hide yes)))
  (property "Datasheet" "https://www.ti.com/lit/ds/symlink/sn74ahct125.pdf" (at 128.27 107.95 0) (effects (font (size 1.27 1.27)) (hide yes)))
  (property "Description" "Quadruple Bus Buffer Gates With 3-State Outputs" (at 128.27 107.95 0) (effects (font (size 1.27 1.27)) (hide yes)))
  (property "LCSC" "C2675672" (at 128.27 107.95 0) (effects (font (size 1.27 1.27)) (hide yes)))
  (property "MP" "SN74AHCT125NSR" (at 128.27 107.95 0) (effects (font (size 1.27 1.27)) (hide yes)))
  (pin "5")
  (pin "4")
  (pin "2")
  (pin "1")
  (pin "3")
  (pin "8")
  (pin "9")
  (pin "7")
  (pin "12")
  (pin "6")
  (pin "10")
  (pin "13")
  (pin "11")
  (pin "14"))
 (symbol
  (lib_id "Device:R")
  (at 165.1 86.36 270)
  (unit 1)
  (exclude_from_sim no)
  (in_bom yes)
  (on_board yes)
  (dnp no)
  (fields_autoplaced yes)
  (property "Reference" "R11" (at 165.1 80.01 90) (effects (font (size 1.27 1.27))))
  (property "Value" "330" (at 165.1 82.55 90) (effects (font (size 1.27 1.27))))
  (property "Footprint" "Resistor_SMD:R_1206_3216Metric_Pad1.30x1.75mm_HandSolder" (at 165.1 84.582 90) (effects (font (size 1.27 1.27)) (hide yes)))
  (property "Datasheet" "~" (at 165.1 86.36 0) (effects (font (size 1.27 1.27)) (hide yes)))
  (property "Description" "Resistor" (at 165.1 86.36 0) (effects (font (size 1.27 1.27)) (hide yes)))
  (property "LCSC" "" (at 165.1 86.36 90) (effects (font (size 1.27 1.27)) (hide yes)))
  (pin "1")
  (pin "2"))
 (symbol
  (lib_id "Device:C")
  (at 66.04 76.2 0)
  (unit 1)
  (exclude_from_sim no)
  (in_bom yes)
  (on_board yes)
  (dnp no)
  (fields_autoplaced yes)
  (property "Reference" "C13" (at 69.85 74.9299 0) (effects (font (size 1.27 1.27)) (justify left)))
  (property "Value" "0.1uF" (at 69.85 77.4699 0) (effects (font (size 1.27 1.27)) (justify left)))
  (property "Footprint" "Capacitor_SMD:C_1206_3216Metric_Pad1.33x1.80mm_HandSolder" (at 67.0052 80.01 0) (effects (font (size 1.27 1.27)) (hide yes)))
  (property "Datasheet" "~" (at 66.04 76.2 0) (effects (font (size 1.27 1.27)) (hide yes)))
  (property "Description" "Unpolarized capacitor" (at 66.04 76.2 0) (effects (font (size 1.27 1.27)) (hide yes)))
  (property "LCSC" "" (at 66.04 76.2 0) (effects (font (size 1.27 1.27)) (hide yes)))
  (pin "1")
  (pin "2"))
 (symbol
  (lib_id "74xx:74AHCT125")
  (at 128.27 66.04 0)
  (unit 2)
  (exclude_from_sim no)
  (in_bom yes)
  (on_board yes)
  (dnp no)
  (fields_autoplaced yes)
  (property "Reference" "U1" (at 128.27 57.15 0) (effects (font (size 1.27 1.27))))
  (property "Value" "74AHCT125" (at 128.27 59.69 0) (effects (font (size 1.27 1.27))))
  (property "Footprint" "Package_SO:SOIC-14_3.9x8.7mm_P1.27mm" (at 128.27 66.04 0) (effects (font (size 1.27 1.27)) (hide yes)))
  (property "Datasheet" "https://www.ti.com/lit/ds/symlink/sn74ahct125.pdf" (at 128.27 66.04 0) (effects (font (size 1.27 1.27)) (hide yes)))
  (property "Description" "Quadruple Bus Buffer Gates With 3-State Outputs" (at 128.27 66.04 0) (effects (font (size 1.27 1.27)) (hide yes)))
  (property "LCSC" "C2675672" (at 128.27 66.04 0) (effects (font (size 1.27 1.27)) (hide yes)))
  (property "MP" "SN74AHCT125NSR" (at 128.27 66.04 0) (effects (font (size 1.27 1.27)) (hide yes)))
  (pin "5")
  (pin "4")
  (pin "2")
  (pin "1")
  (pin "3")
  (pin "8")
  (pin "9")
  (pin "7")
  (pin "12")
  (pin "6")
  (pin "10")
  (pin "13")
  (pin "11")
  (pin "14"))
 (symbol
  (lib_id "Connector:Conn_01x03_Pin")
  (at 219.71 107.95 180)
  (unit 1)
  (exclude_from_sim no)
  (in_bom yes)
  (on_board yes)
  (dnp no)
  (fields_autoplaced yes)
  (property "Reference" "J5" (at 220.98 106.6799 0) (effects (font (size 1.27 1.27)) (justify right)))
  (property "Value" "Conn_01x03_Pin" (at 220.98 109.2199 0) (effects (font (size 1.27 1.27)) (justify right)))
  (property "Footprint" "Connector_JST:JST_XH_B3B-XH-AM_1x03_P2.50mm_Vertical" (at 219.71 107.95 0) (effects (font (size 1.27 1.27)) (hide yes)))
  (property "Datasheet" "~" (at 219.71 107.95 0) (effects (font (size 1.27 1.27)) (hide yes)))
  (property "Description" "Generic connector, single row, 01x03, script generated" (at 219.71 107.95 0) (effects (font (size 1.27 1.27)) (hide yes)))
  (property "LCSC" "" (at 219.71 107.95 0) (effects (font (size 1.27 1.27)) (hide yes)))
  (pin "2")
  (pin "1")
  (pin "3"))
 (symbol
  (lib_id "power:GND1")
  (at 140.97 57.15 0)
  (unit 1)
  (exclude_from_sim no)
  (in_bom yes)
  (on_board yes)
  (dnp no)
  (fields_autoplaced yes)
  (property "Reference" "#PWR013" (at 140.97 63.5 0) (effects (font (size 1.27 1.27)) (hide yes)))
  (property "Value" "GND1" (at 140.97 62.23 0) (effects (font (size 1.27 1.27))))
  (property "Footprint" "" (at 140.97 57.15 0) (effects (font (size 1.27 1.27)) (hide yes)))
  (property "Datasheet" "" (at 140.97 57.15 0) (effects (font (size 1.27 1.27)) (hide yes)))
  (property "Description" "Power symbol creates a global label with name \"GND1\" , ground" (at 140.97 57.15 0) (effects (font (size 1.27 1.27)) (hide yes)))
  (pin "1"))
 (symbol
  (lib_id "power:GND1")
  (at 140.97 167.64 0)
  (unit 1)
  (exclude_from_sim no)
  (in_bom yes)
  (on_board yes)
  (dnp no)
  (fields_autoplaced yes)
  (property "Reference" "#PWR017" (at 140.97 173.99 0) (effects (font (size 1.27 1.27)) (hide yes)))
  (property "Value" "GND1" (at 140.97 172.72 0) (effects (font (size 1.27 1.27))))
  (property "Footprint" "" (at 140.97 167.64 0) (effects (font (size 1.27 1.27)) (hide yes)))
  (property "Datasheet" "" (at 140.97 167.64 0) (effects (font (size 1.27 1.27)) (hide yes)))
  (property "Description" "Power symbol creates a global label with name \"GND1\" , ground" (at 140.97 167.64 0) (effects (font (size 1.27 1.27)) (hide yes)))
  (pin "1")))
